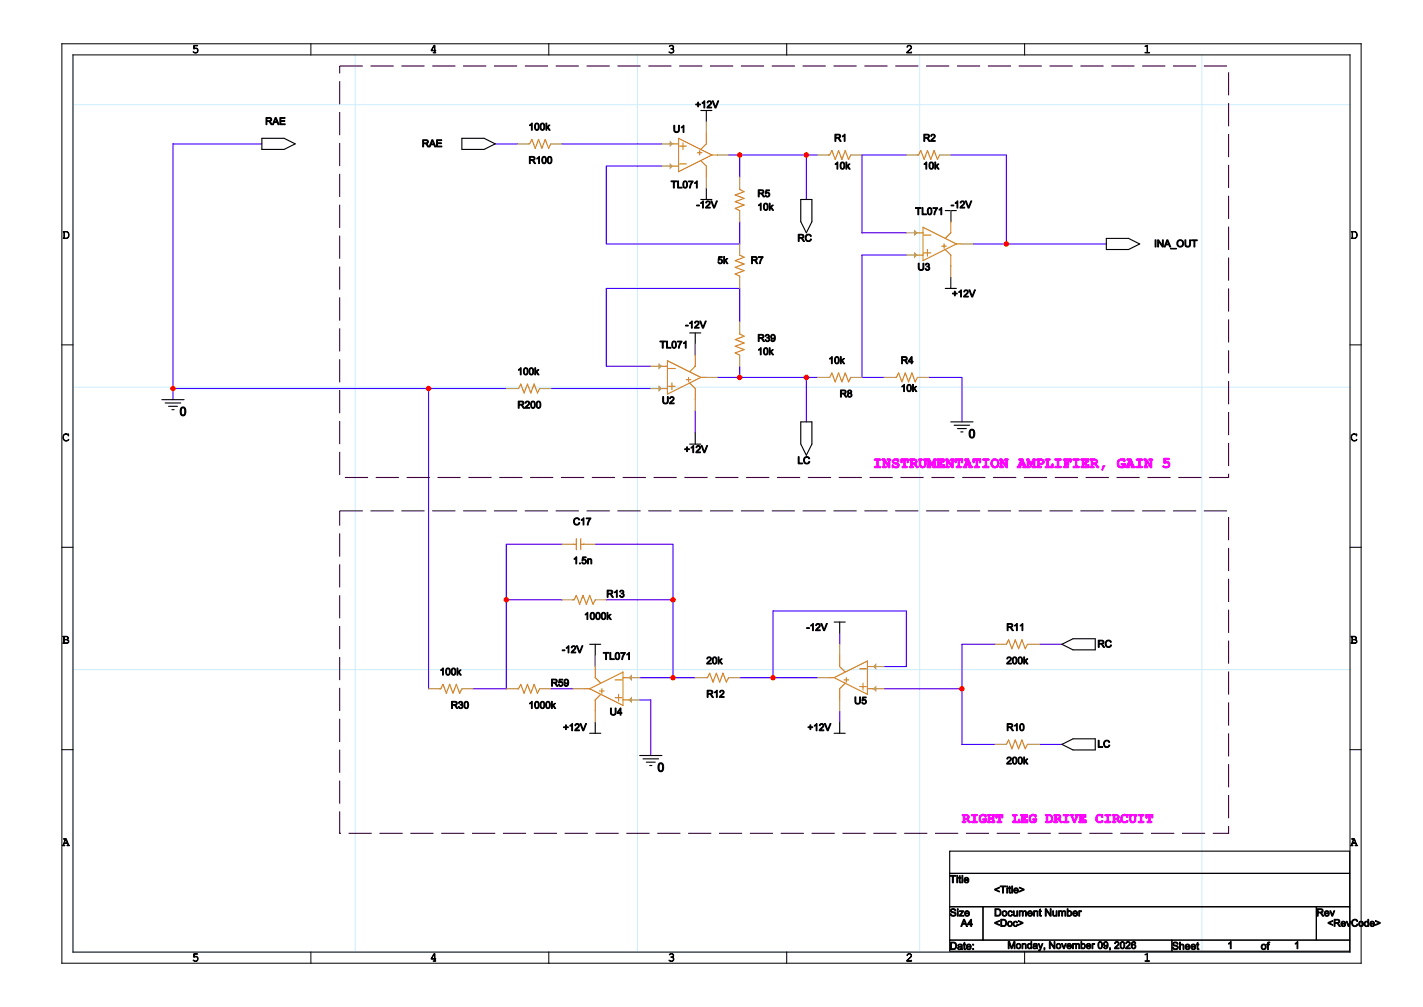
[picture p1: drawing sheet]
<svg xmlns="http://www.w3.org/2000/svg" width="297mm" height="210mm" viewBox="0 0 297 210" stroke-linecap="round" stroke-linejoin="round" font-family="sans-serif">
<path d="M15.2 11.4v187.2h266.6M74.1 11.4v187.2M133 11.4v187.2M192 11.4v187.2M250.9 11.4v187.2M15.2 21.8h266.6M15.2 80.7h266.6M15.2 139.6h266.6" fill="none" stroke="#ccedff" stroke-width=".21"/>
<g fill="none" stroke="#000" stroke-width=".21">
<path d="M12.9 9.1h271.2v191.8h-271.2zM15.2 11.4h266.6v187.2h-266.6zM64.9 9.1v2.3M114.5 9.1v2.3M164.2 9.1v2.3M213.9 9.1v2.3M12.9 71.9h2.3M281.8 71.9h2.3M12.9 114.1h2.3M281.8 114.1h2.3M12.9 156.3h2.3M281.8 156.3h2.3"/>
<path d="M64.9 198.6v2.3M114.5 198.6v2.3M164.2 198.6v2.3M213.9 198.6v2.3"/>
</g>
<g fill="none" stroke="#4200ff" stroke-width=".23">
<path d="M54.7 30h-18.6v53.3M103.4 30h4.6M117.3 30h20.8M138.1 34.6h-11.5v16.3h27.8v-4.7M152.1 32.3h18.5M154.4 32.3v4.7M168.3 32.3v9.3M189.2 32.3h-9.3v16.3h9.3M198.4 32.3h11.6v18.6M189.2 53.2h-9.3v25.5h4.6M198.4 43.9v2.3M203.1 50.9h27.8"/>
<path d="M145.1 71.7v2.4M149.7 78.7h20.9M154.4 67.1v-6.9h-27.8v16.2h9.2M154.4 76.4v2.3M168.3 78.7v9.3M193.8 78.7h7v9.3M36.1 81h69.6M89.4 81v62.6M115 81h20.8M145.1 85.7v4.6M117.3 113.5h-11.6v30.1h-7M124.2 113.5h16.3v27.8"/>
<path d="M105.7 125.1h11.6M124.2 136.7v2.3M126.6 125.1h13.9M175.3 132v2.4M184.5 139h4.7v-11.6h-27.9v13.9M207.7 134.4h-6.9v20.8h6.9M217 134.4h4.6M115 143.6h4.6M133.5 141.3h11.6M133.5 146h2.3v11.6M154.4 141.3h16.2M175.3 148.3v2.3"/>
<path d="M184.5 143.6h16.3M217 155.2h4.6"/>
</g>
<g fill="none" stroke="#000" stroke-width=".23">
<path d="M54.7 28.8h4.6l2.3 1.2-2.3 1.2h-4.6zM96.4 28.8h4.6l2.4 1.2-2.4 1.2h-4.6zM146.3 23h2.3M147.4 23v2.4M147.4 39.3v2.3M146.3 41.6h2.3M167.1 41.6h2.4v4.6l-1.2 2.4-1.2-2.4zM197.3 43.9h2.3M198.4 43.9v2.3M198.4 57.8v2.4M230.9 49.7h4.6l2.4 1.2-2.4 1.1h-4.6zM143.9 69.4h2.4"/>
<path d="M145.1 69.4v2.3M197.3 60.2h2.3M33.8 83.3h4.6M34.5 84h3.2M35.2 84.7h1.8M35.9 85.4h.4M143.9 92.6h2.4M145.1 90.3v2.3M167.1 88h2.4v4.6l-1.2 2.3-1.2-2.3zM198.4 88h4.7M199.1 88.7h3.3M199.8 89.4h1.9"/>
<path d="M200.5 90.1h.5M123.1 134.4h2.3M124.2 134.4v2.3M174.1 129.7h2.3M175.3 129.7v2.3M221.6 134.4l2.4-1.2h4.6v2.3h-4.6zM123.1 152.9h2.3M124.2 150.6v2.3M133.5 157.6h4.6M134.2 158.3h3.3M134.9 158.9h1.9M135.6 159.6h.5"/>
<path d="M174.1 152.9h2.3M175.3 150.6v2.3M221.6 155.2l2.4-1.1h4.6v2.3h-4.6zM198.2 177.5h83.5v4.6h-83.5zM198.2 182.1h83.5v7h-83.5zM198.2 189.1h7v7h-7zM198.2 196.1h46.4v2.3h-46.4zM205.2 189.1h69.5v7h-69.5zM244.6 196.1h37.1v2.3h-37.1zM274.7 189.1h7v7h-7z"/>
</g>
<path d="M70.9 13.8h185.5v85.8h-185.5zM70.9 106.5h185.5v67.3h-185.5z" fill="none" stroke="#400040" stroke-width=".23" stroke-dasharray="4.8 1.6" stroke-linecap="butt"/>
<path d="M140.5 34.6h1.1M140.5 30h1.1M141.6 28.8l7 3.5-7 3.5zM141.9 30.5h1.3M141.9 34.2h1.3M142.6 29.8v1.4M145.6 31.9h.9M146 31.4v.9M146.3 33.5l1.1 1.1v2.4M147.4 27.7v2.3l-1.1 1.2M148.6 32.3h1.1" fill="none" stroke="#cc8006" stroke-width=".23"/>
<path d="M139.8 33.9l.7 .7-.7 .7z" fill="#a84"/>
<path d="M138.1 34.6h2.4M147.4 37v2.3M149.7 32.3h2.4" fill="none" stroke="#a84" stroke-width=".23"/>
<path d="M139.8 29.3l.7 .7-.7 .7z" fill="#a84"/>
<path d="M138.1 30h2.4M147.4 25.4v2.3M154.4 37v2.3M170.6 32.3h2.3M177.6 32.3h2.3M189.2 32.3h2.3M196.1 32.3h2.3M154.4 43.9v2.3" fill="none" stroke="#a84" stroke-width=".23"/>
<g fill="none" stroke="#cc8006" stroke-width=".23">
<path d="M154.4 39.3v.2l.9 .5-1.8 .7 1.8 .7-1.8 .7 1.8 .7-1.8 .7 .9 .4M172.9 32.3h.3l.4-.9 .7 1.8 .7-1.8 .7 1.8 .7-1.8 .7 1.8 .5-.9M191.5 32.3h.2l.5-.9 .7 1.8 .7-1.8 .7 1.8 .7-1.8 .7 1.8 .4-.9M191.5 48.6h1.1M191.5 53.2h1.1M192.6 47.4l7 3.5-7 3.5zM192.9 52.7h1.4M192.9 49h1.4M193.6 52v1.4M196.6 51.3h.9M197.1 50.9v.9M197.3 52l1.1 1.2v2.3"/>
<path d="M198.4 46.2v2.4l-1.1 1.1M199.6 50.9h1.2"/>
</g>
<path d="M190.8 47.9l.7 .7-.7 .7z" fill="#a84"/>
<path d="M189.2 48.6h2.3M198.4 43.9v2.3M200.8 50.9h2.3" fill="none" stroke="#a84" stroke-width=".23"/>
<path d="M190.8 52.5l.7 .7-.7 .7z" fill="#a84"/>
<path d="M154.4 50.9v2.3M154.4 57.8v2.4M189.2 53.2h2.3M198.4 55.5v2.3M154.4 67.1v2.3M154.4 74.1v2.3" fill="none" stroke="#a84" stroke-width=".23"/>
<g fill="none" stroke="#cc8006" stroke-width=".23">
<path d="M154.4 53.2l.9 .5-1.8 .7 1.8 .6-1.8 .7 1.8 .7-1.8 .7 .9 .5v.2M138.1 76.4h1.2M139.3 75.2l7 3.5-7 3.5zM139.5 76.8h1.4M140.2 79.9v1.4M143.2 79.2h1M143.7 78.7v.9M143.9 79.9l1.2 1.1v2.3M145.1 74.1v2.3l-1.2 1.1M146.3 78.7h1.1M154.4 69.4v.3l.9 .4-1.8 .7 1.8 .7-1.8 .7 1.8 .7-1.8 .7 .9 .5M138.1 81h1.2"/>
<path d="M139.5 80.6h1.4"/>
</g>
<path d="M137.5 75.7l.6 .7-.6 .7z" fill="#a84"/>
<path d="M135.8 76.4h2.3M145.1 71.7v2.4M147.4 78.7h2.3" fill="none" stroke="#a84" stroke-width=".23"/>
<path d="M137.5 80.3l.6 .7-.6 .7z" fill="#a84"/>
<path d="M170.6 78.7h2.3M177.6 78.7h2.3M184.5 78.7h2.3M191.5 78.7h2.3M135.8 81h2.3M145.1 83.3v2.4M117.3 125.1h2.3M124.2 125.1h2.4M207.7 134.4h2.3M214.7 134.4h2.3" fill="none" stroke="#a84" stroke-width=".23"/>
<g fill="none" stroke="#cc8006" stroke-width=".23">
<path d="M172.9 78.7h.3l.4-.9 .7 1.8 .7-1.8 .7 1.8 .7-1.8 .7 1.8 .5-.9M186.8 78.7h.3l.4-.9 .7 1.8 .7-1.8 .7 1.8 .7-1.8 .7 1.8 .5-.9M119.6 125.1h.2l.5-.9 .7 1.8 .7-1.8 .7 1.8 .7-1.8 .7 1.8 .4-.9M175.3 136.7v2.3l1.1 1.2M179.4 139.5h1.4M181.1 139h1.1M210 134.4l.5-1 .7 1.9 .7-1.9 .7 1.9 .7-1.9 .7 1.9 .4-.9h.3M172.9 141.3h1.2M174.1 141.3l7-3.5v7zM176.2 141.8h.9M176.4 142.5l-1.1 1.1v2.4M176.6 141.3v.9"/>
<path d="M179.4 143.2h1.4M180.1 142.5v1.4M181.1 143.6h1.1"/>
</g>
<path d="M182.9 138.3v1.4l-.7-.7z" fill="#a84"/>
<path d="M175.3 134.4v2.3M182.2 139h2.3M170.6 141.3h2.3" fill="none" stroke="#a84" stroke-width=".23"/>
<path d="M182.9 142.9v1.4l-.7-.7z" fill="#a84"/>
<path d="M175.3 146v2.3M182.2 143.6h2.3" fill="none" stroke="#a84" stroke-width=".23"/>
<path d="M124.2 139v2.3l1.2 1.2M121.9 143.6h1.2M123.1 143.6l6.9-3.4v6.9zM125.2 144.1h.9M125.4 144.8l-1.2 1.2v2.3M125.6 143.6v1M128.4 145.5h1.4M128.4 141.8h1.4M129.1 144.8v1.4M130 141.3h1.2M130 146h1.2" fill="none" stroke="#cc8006" stroke-width=".23"/>
<path d="M131.2 141.3l.7-.7v1.4z" fill="#a84"/>
<path d="M124.2 136.7v2.3M119.6 143.6h2.3M131.2 141.3h2.3" fill="none" stroke="#a84" stroke-width=".23"/>
<path d="M131.2 146l.7-.7v1.4z" fill="#a84"/>
<g fill="none" stroke="#a84" stroke-width=".23">
<path d="M108 30h2.3M115 30h2.3M105.7 81h2.3M112.6 81h2.4M117.3 113.5h2.3M121.9 113.5h2.3M89.4 143.6h2.4M96.4 143.6h2.3M105.7 143.6h2.3M112.6 143.6h2.4M124.2 148.3v2.3M131.2 146h2.3"/>
<path d="M145.1 141.3h2.3M152.1 141.3h2.3M207.7 155.2h2.3M214.7 155.2h2.3"/>
</g>
<path d="M110.3 30h.2l.5-.9 .7 1.8 .7-1.8 .7 1.8 .7-1.8 .7 1.8 .5-.9M108 81h.2l.5-.9 .7 1.9 .7-1.9 .7 1.9 .7-1.9 .7 1.9 .4-1M119.6 113.5h.7M120.3 112.3v2.4M121.2 112.3v2.4M121.2 113.5h.7M91.8 143.6h.2l.5-.9 .7 1.9 .7-1.9 .6 1.9 .7-1.9 .7 1.9 .5-1M108 143.6h.2l.5-.9 .7 1.9 .7-1.9 .7 1.9 .7-1.9 .7 1.9 .4-1M147.4 141.3h.3l.4-.9 .7 1.8 .7-1.8 .7 1.8 .7-1.8 .7 1.8 .5-.9M210 155.2l.5-.9 .7 1.9 .7-1.9 .7 1.9 .7-1.9 .7 1.9 .4-1h.3" fill="none" stroke="#cc8006" stroke-width=".23"/>
<circle cx="168.3" cy="32.3" r=".46" fill="#f00"/>
<circle cx="168.3" cy="32.3" r=".46" fill="none" stroke="#f00" stroke-width=".23"/>
<circle cx="154.4" cy="32.3" r=".46" fill="#f00"/>
<circle cx="154.4" cy="32.3" r=".46" fill="none" stroke="#f00" stroke-width=".23"/>
<circle cx="36.1" cy="81" r=".46" fill="#f00"/>
<circle cx="36.1" cy="81" r=".46" fill="none" stroke="#f00" stroke-width=".23"/>
<circle cx="89.4" cy="81" r=".46" fill="#f00"/>
<circle cx="89.4" cy="81" r=".46" fill="none" stroke="#f00" stroke-width=".23"/>
<circle cx="200.8" cy="143.6" r=".46" fill="#f00"/>
<circle cx="200.8" cy="143.6" r=".46" fill="none" stroke="#f00" stroke-width=".23"/>
<circle cx="140.5" cy="125.1" r=".46" fill="#f00"/>
<circle cx="140.5" cy="125.1" r=".46" fill="none" stroke="#f00" stroke-width=".23"/>
<circle cx="140.5" cy="141.3" r=".46" fill="#f00"/>
<circle cx="140.5" cy="141.3" r=".46" fill="none" stroke="#f00" stroke-width=".23"/>
<circle cx="105.7" cy="125.1" r=".46" fill="#f00"/>
<circle cx="105.7" cy="125.1" r=".46" fill="none" stroke="#f00" stroke-width=".23"/>
<circle cx="161.3" cy="141.3" r=".46" fill="#f00"/>
<circle cx="161.3" cy="141.3" r=".46" fill="none" stroke="#f00" stroke-width=".23"/>
<circle cx="168.3" cy="78.7" r=".46" fill="#f00"/>
<circle cx="168.3" cy="78.7" r=".46" fill="none" stroke="#f00" stroke-width=".23"/>
<circle cx="154.4" cy="78.7" r=".46" fill="#f00"/>
<circle cx="154.4" cy="78.7" r=".46" fill="none" stroke="#f00" stroke-width=".23"/>
<circle cx="210" cy="50.9" r=".46" fill="#f00"/>
<circle cx="210" cy="50.9" r=".46" fill="none" stroke="#f00" stroke-width=".23"/>
<text font-size="3.1" fill="#f0f" x="182.2" y="97.6">INSTRUMENTATION AMPLIFIER, GAIN 5</text>
<text font-size="2.9" fill="#f0f" x="200.8" y="171.6">RIGHT LEG DRIVE CIRCUIT</text>
<g font-size="2.6">
<text x="40.1" y="11">5</text>
<text x="89.7" y="11">4</text>
<text x="139.4" y="11">3</text>
<text x="189" y="11">2</text>
<text x="238.7" y="11">1</text>
<text x="13" y="49.7">D</text>
<text x="281.8" y="49.7">D</text>
<text x="37.5" y="86.7">0</text>
<text x="13" y="92">C</text>
<text x="202.2" y="91.3">0</text>
<text x="281.8" y="92">C</text>
<text x="13" y="134.2">B</text>
<text x="281.8" y="134.2">B</text>
<text x="137.2" y="160.9">0</text>
<text x="13" y="176.4">A</text>
<text x="281.8" y="176.4">A</text>
<text x="40.1" y="200.5">5</text>
<text x="89.7" y="200.5">4</text>
<text x="139.4" y="200.5">3</text>
<text x="189" y="200.5">2</text>
<text x="238.7" y="200.5">1</text>
</g>
<g font-size="2.2">
<text x="198.2" y="184.1">Title</text>
<text x="198.2" y="191.1">Size</text>
<text x="207.5" y="191.1">Document Number</text>
<text x="274.7" y="191.1">Rev</text>
<text x="198.2" y="198">Date:</text>
<text x="244.6" y="198">Sheet</text>
<text x="263.1" y="198">of</text>
</g>
<g font-size="2.1">
<text x="145.1" y="22.5">+12V</text>
<text x="55.4" y="26">RAE</text>
<text x="110.3" y="27.2">100k</text>
<text x="140.5" y="27.6">U1</text>
<text x="174.1" y="29.5">R1</text>
<text x="192.6" y="29.5">R2</text>
<text x="88.1" y="30.6">RAE</text>
<text x="110.3" y="34.1">R100</text>
<text x="174.1" y="35.3">10k</text>
<text x="192.6" y="35.3">10k</text>
<text x="140" y="39.2">TL071</text>
<text x="158.1" y="41.1">R5</text>
<text x="145.3" y="43.4">-12V</text>
<text x="158.1" y="43.9">10k</text>
<text x="191" y="44.8">TL071</text>
<text x="198.4" y="43.4">-12V</text>
<text x="166.4" y="50.4">RC</text>
<text x="240.9" y="51.5">INA_OUT</text>
<text x="149.7" y="55">5k</text>
<text x="156.7" y="55">R7</text>
<text x="191.5" y="56.4">U3</text>
<text x="198.7" y="61.9">+12V</text>
<text x="143" y="68.4">-12V</text>
<text x="158.1" y="71.2">R39</text>
<text x="137.7" y="72.6">TL071</text>
<text x="158.1" y="74">10k</text>
<text x="172.9" y="75.9">10k</text>
<text x="188" y="75.9">R4</text>
<text x="108" y="78.2">100k</text>
<text x="175.3" y="82.8">R8</text>
<text x="188" y="81.7">10k</text>
<text x="108" y="85.1">R200</text>
<text x="138.1" y="84.2">U2</text>
<text x="142.8" y="94.4">+12V</text>
<text x="166.4" y="96.7">LC</text>
<text x="119.6" y="109.5">C17</text>
<text x="119.6" y="117.6">1.5n</text>
<text x="126.6" y="124.6">R13</text>
<text x="121.9" y="129.2">1000k</text>
<text x="168.3" y="131.5">-12V</text>
<text x="210" y="131.5">R11</text>
<text x="117.3" y="136.2">-12V</text>
<text x="125.9" y="137.6">TL071</text>
<text x="229.1" y="135">RC</text>
<text x="91.8" y="140.8">100k</text>
<text x="115" y="143.1">R59</text>
<text x="147.4" y="138.5">20k</text>
<text x="210" y="138.5">200k</text>
<text x="94.1" y="147.8">R30</text>
<text x="110.3" y="147.8">1000k</text>
<text x="127.2" y="149.1">U4</text>
<text x="147.4" y="145.4">R12</text>
<text x="178.3" y="146.8">U5</text>
<text x="117.5" y="152.4">+12V</text>
<text x="168.5" y="152.4">+12V</text>
<text x="210" y="152.4">R10</text>
<text x="229.1" y="155.9">LC</text>
<text x="210" y="159.3">200k</text>
<text x="207.5" y="186.3">&lt;Title&gt;</text>
<text x="200.5" y="193.2">A4</text>
<text x="207.5" y="193.2">&lt;Doc&gt;</text>
<text x="210.3" y="197.8">Monday, November 09, 2026</text>
<text x="256.2" y="197.8">1</text>
<text x="270.1" y="197.8">1</text>
<text x="277.1" y="193.2">&lt;RevCode&gt;</text>
</g>
</svg>
